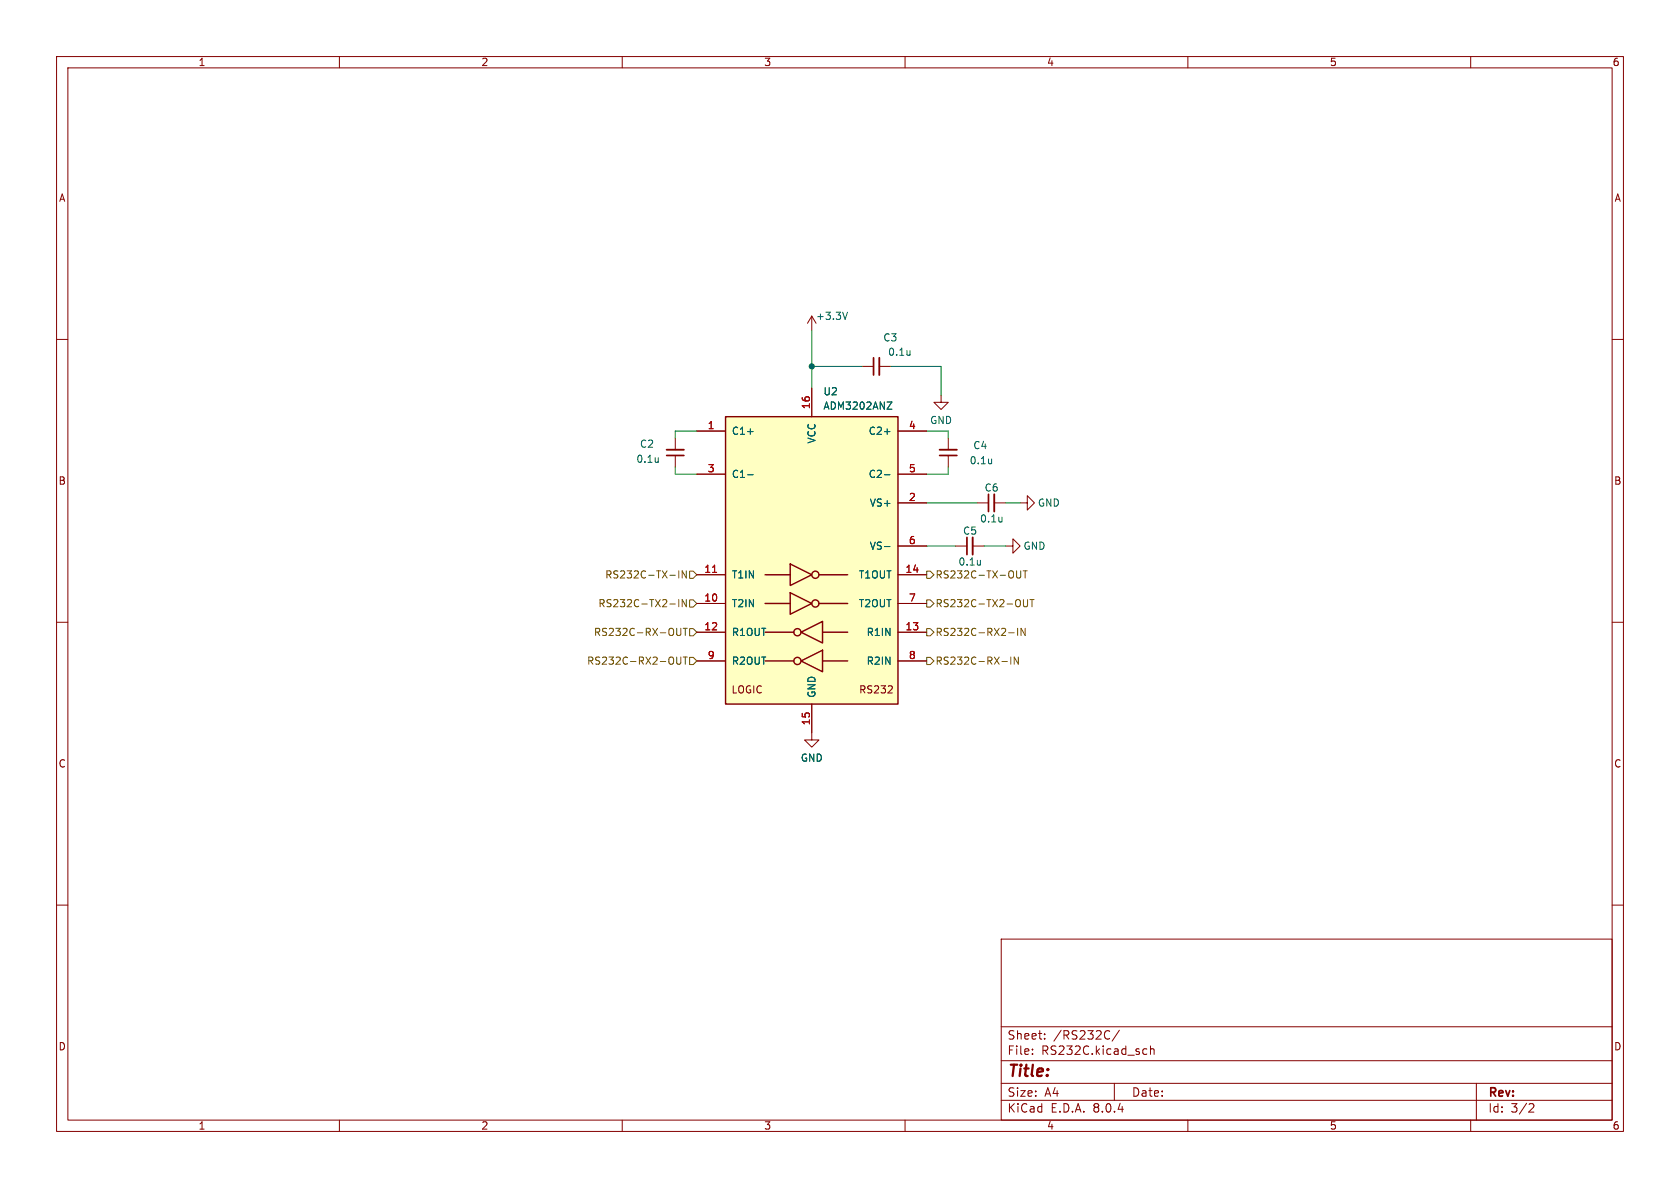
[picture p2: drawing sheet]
<svg xmlns="http://www.w3.org/2000/svg" width="297mm" height="210mm" viewBox="0 0 297 210" stroke-linecap="round" stroke-linejoin="round" font-family="sans-serif">
<g fill="none" stroke="#840000" stroke-width=".18">
<path d="M10 10h277v190h-277zM12 12h273v186h-273zM60 10v2M110 10v2M160 10v2M210 10v2M260 10v2M10 60h2M285 60h2M166.4 69.9v1.2h1.2l-1.2 1.3-1.3-1.3h1.3M168.9 96.5h2M172 96.5h2"/>
<path d="M177.8 96.5h1.3v-1.2l1.2 1.2-1.2 1.3v-1.3M10 110h2M285 110h2M10 160h2M285 160h2M177 166h108v32h-108zM60 198v2M110 198v2M160 198v2M177 194.5h108M177 191.5h108M177 187.5h108"/>
<path d="M177 181.5h108M182.5 186.3v.1M182.5 185.5v.1M184.7 183.6v.1M184.7 182.8v.1M195.9 182.2l.3 .1M196.2 183.6l-.3 .1M197 191.5v3M197.9 182.1l-1.3 2M202.3 185.4l.4 .1M202.7 186.3l-.4 .1M203.4 185.5l.2-.1 .4 .1v.9"/>
<path d="M203.4 184.9v1.5M210 198v2M260 198v2M261 191.5v6.5M270.5 195.1l.5 .1 .2 .3-1 1.1h1"/>
</g>
<path d="M172 95v3" fill="none" stroke="#840000" stroke-width=".33"/>
<path d="M170.9 95v3" fill="none" stroke="#840000" stroke-width=".3"/>
<path d="M173.3 99v.9M173.3 99.8h.1" fill="none" stroke="#006464" stroke-width=".18"/>
<path d="M128.3 73.7h30.4v50.8h-30.4z" fill="#ffffc2"/>
<g fill="none" stroke="#840000" stroke-width=".25">
<path d="M128.3 73.7h30.4v50.8h-30.4zM139.7 99.7l3.8 1.9-3.8 1.9zM135.3 106.7h4.4M135.3 101.6h4.4M135.3 116.8h5M135.3 111.8h5M139.7 104.8l3.8 1.9-3.8 1.9zM141.6 116.8l3.8-1.9v3.8zM141.6 111.8l3.8-1.9v3.8zM144.8 106.7h5.1M144.8 101.6h5.1M145.4 116.8h4.5"/>
<path d="M145.4 111.8h4.5"/>
<circle cx="141" cy="111.8" r=".63"/>
<circle cx="141" cy="116.8" r=".63"/>
<circle cx="144.1" cy="106.7" r=".63"/>
<circle cx="144.1" cy="101.6" r=".63"/>
</g>
<g fill="none" stroke="#840000" stroke-width=".18">
<path d="M143.5 55.9v2.5M143.5 55.9l-.8 1.3M143.5 55.9l.8 1.3M119.4 77.5v2M123.2 76.2h5.1M143.5 68.6v5.1M152.4 64.8h2M155.4 64.8h2.1M158.7 76.2h5.1M167.6 77.5v2M119.4 80.5v2.1M123.2 83.8h5.1"/>
<path d="M158.7 88.9h5.1M158.7 83.8h5.1M158.7 96.5h5.1M167.6 80.5v2.1M172.7 88.9h2.1M175.8 88.9h2M180.3 88.9h1.3v-1.3l1.3 1.3-1.3 1.3v-1.3M123.2 106.7h5.1M123.2 101.6h5.1M123.2 111.8h5.1M123.2 116.8h5.1M158.7 106.7h5.1"/>
<path d="M158.7 101.6h5.1M158.7 111.8h5.1M158.7 116.8h5.1M143.5 124.5v6.3h1.3l-1.3 1.3-1.3-1.3h1.3M157 122.5h.8M157.7 121.4v.4"/>
</g>
<g fill="none" stroke="#006464" stroke-width=".18">
<path d="M149.8 55.2l-.4 1.3M132.2 76.3h.9M156.4 76.3h.9M156.8 71.1h.9l-.9 1.2h.9M160.9 62v.8M160.9 62.7h-.1M116.4 80.9v.8M116.4 81.6l-.1 .1M132.2 83.9h.9M156.4 83.9h.9M156.4 96.6h.9M175.3 81.1v.9"/>
<path d="M175.3 81.9h-.1M177.1 91.4v.9M177.1 92.2h.1"/>
</g>
<path d="M126 101.2h.7" fill="none" stroke="#a90000" stroke-width=".18"/>
<path d="M117.9 79.5h3M155.4 63.2v3.1M166.1 79.5h3.1M175.8 87.4v3" fill="none" stroke="#840000" stroke-width=".33"/>
<path d="M154.4 63.2v3.1M117.9 80.5h3M166.1 80.5h3.1M174.8 87.4v3" fill="none" stroke="#840000" stroke-width=".3"/>
<g fill="none" stroke="#725600" stroke-width=".18">
<path d="M118.4 101.7h1M118.4 106.8h1M119.6 111.1v1l.3 .2h.3l.2-.2v-1M119.6 116.1v1.1l.3 .2h.3l.2-.2v-1.1M120 100.9v1.3M120 106v1.3M120.8 116.1h.7M120.8 111.1h.7M121.1 111.1v1.2M121.1 116.1v1.3M121.3 100.9v1.3l-.7-1.3v1.3M121.3 106v1.3l-.7-1.3v1.3"/>
<path d="M121.9 101h.7l.6 .6-.6 .6h-.7zM121.9 116.2h.7l.6 .6-.6 .7h-.7zM121.9 111.1h.7l.6 .7-.6 .6h-.7zM121.9 106h.7l.6 .7-.6 .6h-.7zM163.8 106h.7l.6 .7-.6 .6h-.7zM163.8 111.1h.7l.6 .7-.6 .6h-.7zM163.8 101h.7l.6 .6-.6 .6h-.7zM163.8 116.2h.7l.6 .6-.6 .7h-.7zM177.1 116.9h1M178.3 111.9h1M178.7 116.1v1.3M179.9 111.1v1.2"/>
<path d="M180 116.1v1.3l-.7-1.3v1.3M180.4 100.9v1.2l-.4 .1-.3-.3M180.9 100.9h.7M180.9 106v1l.3 .3 .3-.1 .2-.2v-1M181.2 111.1v1.2l-.7-1.2v1.2M181.2 100.9v1.3M182.1 106h.7M182.4 106v1.3"/>
</g>
<path d="M143.5 58.4v10.2M123.2 76.2h-3.8v1.3M143.5 64.8h8.9M157.5 64.8h8.9v5.1M163.8 76.2h3.8v1.3M119.4 82.6v1.2h3.8M163.8 96.5h5.1M163.8 88.9h8.9M167.6 82.6v1.2h-3.8M174 96.5h3.8M177.8 88.9h2.5" fill="none" stroke="#009600" stroke-width=".18"/>
<circle cx="143.5" cy="64.8" r=".46" fill="#009600" stroke="#009600" stroke-width=".18"/>
<text font-size="2.8" fill="#840000" x="178" y="190.9">Title:</text>
<g font-size="2.1" fill="#840000">
<text x="178" y="184">Sheet:</text>
<text x="186.2" y="184">/RS232C/</text>
<text x="178" y="186.7">File:</text>
<text x="184.1" y="186.7">RS232C.kicad_sch</text>
<text x="178" y="196.9">KiCad</text>
<text x="178" y="194.1">Size:</text>
<text x="184.7" y="194.1">A4</text>
<text x="185.7" y="196.9">E.D.A.</text>
<text x="193.3" y="196.9">8.0.4</text>
<text x="200" y="194.1">Date:</text>
<text x="263" y="194.3">Rev:</text>
<text x="263" y="196.9">Id:</text>
<text x="267.1" y="196.9">3/2</text>
</g>
<g font-size="1.8" fill="#840000">
<text x="35" y="11.9">1</text>
<text x="85" y="11.9">2</text>
<text x="135" y="11.9">3</text>
<text x="185" y="11.9">4</text>
<text x="235" y="11.9">5</text>
<text x="285" y="11.9">6</text>
<text x="10.3" y="35.9">A</text>
<text x="285.3" y="35.9">A</text>
<text x="10.3" y="85.9">B</text>
<text x="285.3" y="85.9">B</text>
<text x="129.2" y="122.8">LOGIC</text>
<text x="151.8" y="122.8">RS232</text>
<text x="10.3" y="135.9">C</text>
<text x="285.3" y="135.9">C</text>
<text x="10.3" y="185.9">D</text>
<text x="285.3" y="185.9">D</text>
<text x="35" y="199.9">1</text>
<text x="85" y="199.9">2</text>
<text x="135" y="199.9">3</text>
<text x="185" y="199.9">4</text>
<text x="235" y="199.9">5</text>
<text x="285" y="199.9">6</text>
</g>
<g font-size="1.8" fill="#006464">
<text x="144.2" y="56.7">+3.3V</text>
<text x="156.1" y="60.6">C3</text>
<text x="156.9" y="63.1">0.1u</text>
<text x="145.5" y="70.1">U2</text>
<text x="129.3" y="77.1">C1+</text>
<text x="145.5" y="72.6">ADM3202ANZ</text>
<text x="153.5" y="77.1">C2+</text>
<text x="164.3" y="75.2">GND</text>
<text x="112.4" y="82">0.1u</text>
<text x="113" y="79.3">C2</text>
<text x="144.4" y="78.5" transform="rotate(-90 144.4 78.5)">VCC</text>
<text x="171.3" y="82.3">0.1u</text>
<text x="172" y="79.6">C4</text>
<text x="129.3" y="84.7">C1-</text>
<text x="153.5" y="84.7">C2-</text>
<text x="153.7" y="89.8">VS+</text>
<text x="174" y="87.1">C6</text>
<text x="183.4" y="89.8">GND</text>
<text x="170.2" y="94.7">C5</text>
<text x="173.2" y="92.6">0.1u</text>
<text x="153.7" y="97.4">VS-</text>
<text x="169.4" y="100.2">0.1u</text>
<text x="180.8" y="97.4">GND</text>
<text x="129.3" y="107.5">T2IN</text>
<text x="129.3" y="102.5">T1IN</text>
<text x="151.7" y="102.5">T1OUT</text>
<text x="151.7" y="107.5">T2OUT</text>
<text x="129.3" y="112.6">R1OUT</text>
<text x="153.1" y="112.6">R1IN</text>
<text x="129.3" y="117.7">R2OUT</text>
<text x="153.1" y="117.7">R2IN</text>
<text x="144.4" y="123.4" transform="rotate(-90 144.4 123.4)">GND</text>
<text x="141.5" y="134.8">GND</text>
</g>
<g font-size="1.8" fill="#a90000">
<text x="125" y="75.9">1</text>
<text x="143.3" y="72.4" transform="rotate(-90 143.3 72.4)">16</text>
<text x="160.6" y="75.9">4</text>
<text x="125" y="83.6">3</text>
<text x="160.6" y="83.6">5</text>
<text x="160.6" y="88.6">2</text>
<text x="124.4" y="101.3">11</text>
<text x="160" y="101.3">14</text>
<text x="160.6" y="96.3">6</text>
<text x="124.4" y="106.4">10</text>
<text x="160.6" y="106.4">7</text>
<text x="124.4" y="111.5">12</text>
<text x="160" y="111.5">13</text>
<text x="125" y="116.6">9</text>
<text x="160.6" y="116.6">8</text>
<text x="143.3" y="128.3" transform="rotate(-90 143.3 128.3)">15</text>
</g>
<g font-size="1.8" fill="#725600">
<text x="105.7" y="107.5">RS232C-TX2-IN</text>
<text x="106.9" y="102.5">RS232C-TX-IN</text>
<text x="165.3" y="107.5">RS232C-TX2-OUT</text>
<text x="165.3" y="102.5">RS232C-TX-OUT</text>
<text x="104.9" y="112.6">RS232C-RX-OUT</text>
<text x="165.3" y="112.6">RS232C-RX2-IN</text>
<text x="103.7" y="117.7">RS232C-RX2-OUT</text>
<text x="165.3" y="117.7">RS232C-RX-IN</text>
</g>
</svg>
